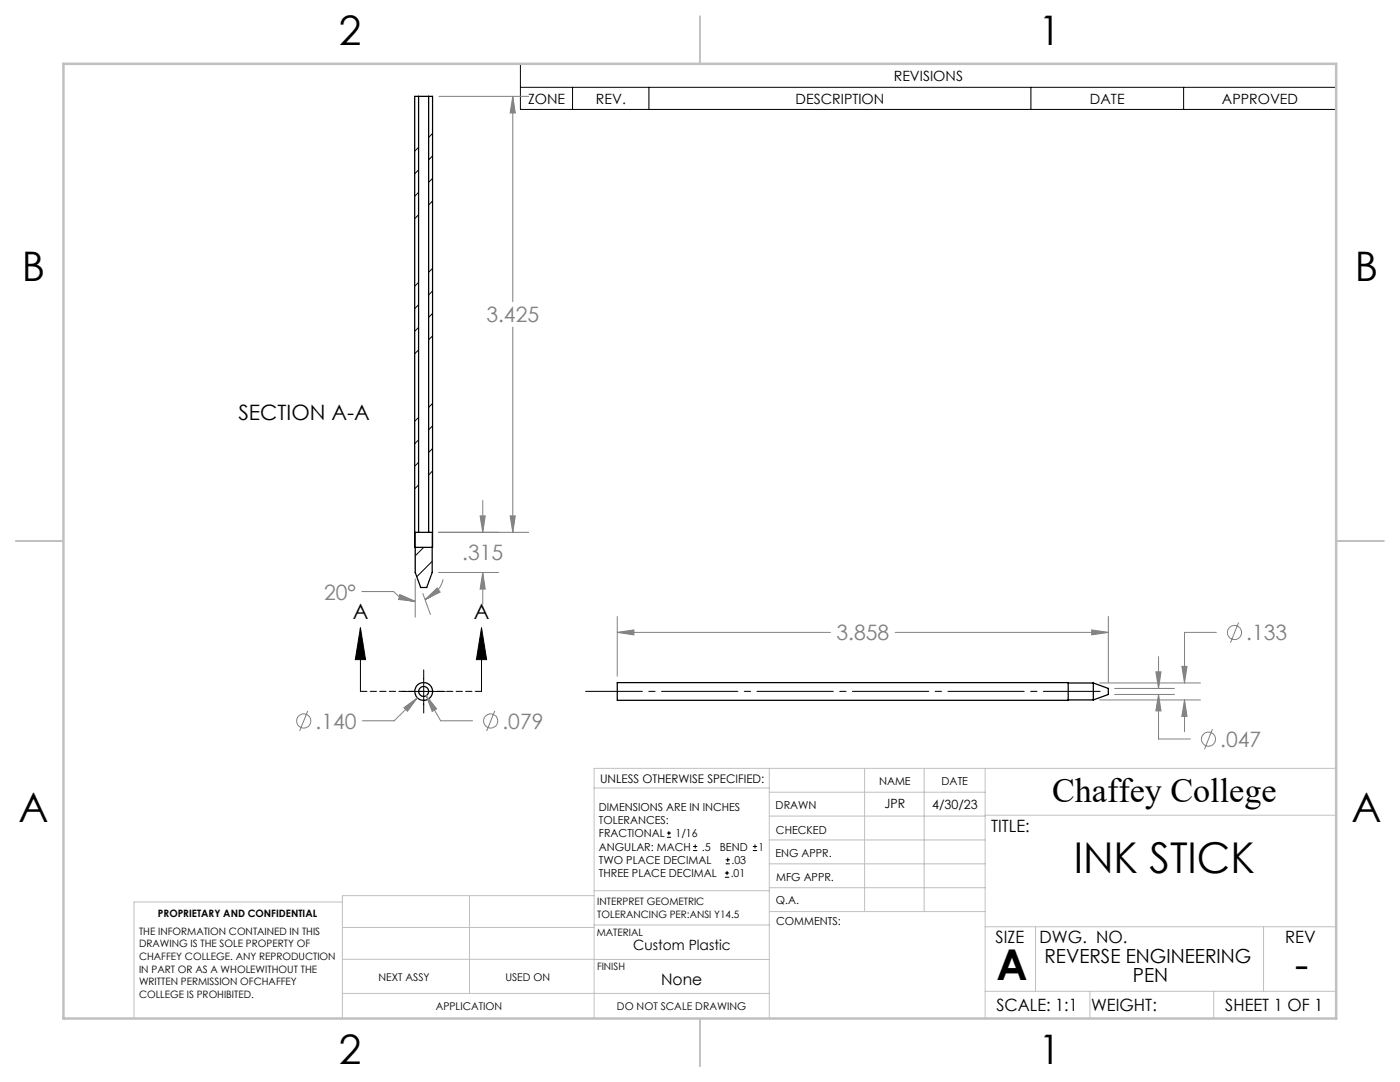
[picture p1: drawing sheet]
<svg xmlns="http://www.w3.org/2000/svg" width="279mm" height="216mm" viewBox="0 0 279 216" stroke-linecap="round" stroke-linejoin="round" font-family="sans-serif">
<g fill="none" stroke="#000" stroke-width=".25">
<path d="M83.5 19.2h2M83.5 19.2h-.7v90M83.5 19.2v87M85.5 19.2h.8v90h-3.4M85.5 19.2v87M82.8 109.2h.1M82.8 106.2h.7M83.5 106.2h2M85.5 106.2h.8v8l-1.1 3h-1.2l-1.1-3v-5M86.3 109.2h.1M123.2 136.2h90v3.5h-90zM213.2 139.7h5"/>
<path d="M213.2 136.3h5M218.2 136.3v3.4M218.2 136.3l3 1.1v1.2l-3 1.1"/>
<circle cx="84.5" cy="138" r="1.78"/>
<circle cx="84.6" cy="138" r=".99"/>
</g>
<g fill="none" stroke="#000" stroke-width=".2">
<path d="M103.9 12.7h162.8v9.1h-162.8zM103.9 17.4h162.8M114.3 17.4v4.4M129.5 17.4v4.4M205.7 17.4v4.4M236.2 17.4v4.4M83.5 29.4l-.7 .8M83.5 33.9l-.7 .8M83.5 38.4l-.7 .8M86.3 26.6l-.8 .8M86.3 31.1l-.8 .8M86.3 35.6l-.8 .8"/>
<path d="M83.5 56.3l-.7 .8M83.5 42.9l-.7 .7M86.3 53.6l-.8 .7M86.3 58.1l-.8 .7M86.3 40.1l-.8 .8M83.5 60.8l-.7 .8M83.5 65.3l-.7 .8M83.5 69.8l-.7 .8M86.3 62.5l-.8 .8M86.3 67l-.8 .8M83.5 83.3l-.7 .8M83.5 87.8l-.7 .7"/>
<path d="M83.5 96.8l-.7 .7M83.5 92.3l-.7 .7M86.3 80.5l-.8 .8M86.3 85l-.8 .8M86.3 89.5l-.8 .8M86.3 94l-.8 .8M84.6 109.2l-1.7 1.7M86.3 112l-3.1 3.1M86.3 107.5h.1M71.9 125.3l1.1 6.3h-2.1zM71.9 125.3v12.7M80.2 138h8.7"/>
<path d="M84.6 133.7v8.6M96.1 125.3l1 6.3h-2zM96.1 125.3v12.7M133.1 167.1h.8M133.1 166.2h.8M133.5 165.8v.9M138.3 169.7h.8M138.3 168.9h.8M138.7 168.5v.8M144.7 175h.8M144.7 174.2h.8M144.8 172.4h.9"/>
<path d="M144.8 171.6h.9M145.1 173.8v.8M145.2 171.1v.9M150.2 169.7h.9M150.2 168.9h.9M150.7 168.5v.8"/>
</g>
<g fill="none" stroke="#808080" stroke-width=".2">
<path d="M87.6 19.2h17.9M102.3 19.2l.5 3.3h-1zM102.3 19.2v41M102.3 65.3v40.9M96.3 99.9v6.3M72.2 118h6.4a5.6 5.6 0 0 0 4.3 2M79.8 118.6l3.1 1.4-3.3-.4zM82.9 115.5v7.7M84.4 118.4l1.5 4.2M84.8 119.6l2.4-2.3 .6 .8zM87.5 114.2h12M87.6 106.2h17.9"/>
<path d="M88.4 115.6a5.7 5.7 0 0 1-3.6 4M95.8 102.9h1l-.5 3.3zM96.3 114.2l.5 3.3h-1zM96.3 114.2v6.4M101.8 102.9h1l-.5 3.3zM83.3 139.2l-4.6 4.6h-6.4M85.1 138.8l2 2.6-.8 .6zM85.1 138.8l2.8 5h6.4M123.2 126.2l3.3-.5v1zM123.2 123v11.9M123.2 126.2h42.5M178.6 126.2h42.6"/>
<path d="M217.9 125.7l3.3 .5-3.3 .5zM219.5 136.3h20.1M219.5 139.7h20.1M221.2 123v13.1M222.5 137.4h11.9M222.5 138.6h11.9M230.7 134.1h1l-.5 3.3zM231.2 138.6l.5 3.3h-1zM231.2 138.6v8.9h6.4M231.2 131v6.4M235.9 133h1l-.5 3.3zM236.4 139.7l.5 3.2h-1z"/>
<path d="M236.4 139.7v6.3M242.7 126.2h-6.3v10.1M247.2 124.2l-1.6 4M61.4 141.9l-1.6 4M80.6 141.2l2.7-2-2 2.7zM98.7 141.9l-1.6 4M242 145.5l-1.6 4"/>
<circle cx="246.4" cy="126.2" r="1.42"/>
<circle cx="60.6" cy="143.9" r="1.4"/>
<circle cx="97.9" cy="143.9" r="1.41"/>
<circle cx="241.2" cy="147.5" r="1.41"/>
</g>
<path d="M116.9 138h102.7" fill="none" stroke="#000" stroke-width=".2" stroke-dasharray="15.2 1.3 1.3 1.3" stroke-dashoffset="3.9"/>
<path d="M96.1 138h-24.1" fill="none" stroke="#000" stroke-width=".2" stroke-dasharray="1.3 .6"/>
<g fill="none" stroke="#c0c0c0" stroke-width=".2">
<path d="M118.6 157.2h34.9M153.5 153.3v49.9M153.5 158.1h43.1M172.5 153.3v28.6M184.4 153.3v28.6M196.6 153.3v49.9M266.7 153.3h-148.1v49.9M68.3 180h-41.6v23.2M93.7 178.7v19.5M118.6 178.7h-50.3v24.5M118.6 177.7h35M153.5 167.6h43.1"/>
<path d="M153.5 162.8h43.1M153.5 172.4h43.1M153.5 177.1h43.1M196.6 162.7h70.1M68.3 198.2h85.2M68.3 191.4l85.2 .1M68.3 185.1h50.3M118.6 184.6h35M153.6 181.9h43M196.6 197.8h70.1M196.6 184.9h70.1M206.7 184.9v12.9"/>
<path d="M217.5 197.8v5.4M242.2 197.8v5.4M252.2 184.9v12.9"/>
</g>
<path d="M139.7 3.2v9.5M3.1 107.9h9.6M266.7 107.9h9.5M139.7 203.2v9.6" fill="none" stroke="#c0c0c0" stroke-width=".25"/>
<path d="M12.7 12.7h254v190.5h-254z" fill="none" stroke="#c0c0c0" stroke-width=".5"/>
<path d="M96.1 125.3l1 6.3h-2zM71.9 125.3l1.1 6.3h-2.1z" fill="#000"/>
<path d="M80.6 141.2l.7 .7 2-2.7zM85.1 138.8l1.2 3.2 .8-.6zM123.2 126.2l3.3-.5v1zM217.9 125.7l3.3 .5-3.3 .5zM230.7 134.1h1l-.5 3.3zM231.2 138.6l.5 3.3h-1zM235.9 133h1l-.5 3.3zM236.4 139.7l.5 3.2h-1zM95.8 102.9h1l-.5 3.3zM96.3 114.2l.5 3.3h-1zM102.3 19.2l.5 3.3h-1zM101.8 102.9h1l-.5 3.3zM79.8 118.6l3.1 1.4-3.3-.4zM84.8 119.6l2.4-2.3 .6 .8z" fill="#808080"/>
<g font-size="8.5">
<text x="214.3" y="174.2">INK STICK</text>
<text x="198.9" y="195.5">A</text>
<text x="258.4" y="195.4">-</text>
</g>
<g font-size="8.1">
<text x="67.6" y="8.9">2</text>
<text x="207.3" y="8.9">1</text>
<text x="4.4" y="56.2">B</text>
<text x="270.4" y="56.2">B</text>
<text x="3.7" y="164.1">A</text>
<text x="269.7" y="164.1">A</text>
<text x="67.6" y="212.4">2</text>
<text x="207.3" y="212.4">1</text>
</g>
<text font-size="6.9" x="210" y="160.1">Chaffey College</text>
<g font-size="4.2" fill="#808080">
<text x="97.1" y="64.3">3.425</text>
<text x="92.2" y="111.8">.315</text>
<text x="64.7" y="119.6">20°</text>
<text x="166.9" y="127.8">3.858</text>
<text x="248.7" y="127.7">.133</text>
<text x="63" y="145.4">.140</text>
<text x="100.3" y="145.4">.079</text>
<text x="243.5" y="149">.047</text>
</g>
<g font-size="4.2">
<text x="47.6" y="83.8">SECTION A-A</text>
<text x="70.4" y="123.5">A</text>
<text x="94.5" y="123.5">A</text>
</g>
<g font-size="3.9">
<text x="208.4" y="192.1">REVERSE ENGINEERING</text>
<text x="226.1" y="196">PEN</text>
</g>
<g font-size="3.4">
<text x="197.8" y="166">TITLE:</text>
<text x="198.7" y="188.1">SIZE</text>
<text x="207.5" y="188.1">DWG. NO.</text>
<text x="256.5" y="188.2">REV</text>
<text x="198.8" y="201.7">SCALE: 1:1</text>
<text x="217.7" y="201.8">WEIGHT:</text>
<text x="244.5" y="201.7">SHEET 1 OF 1</text>
</g>
<text font-size="3.2" x="132" y="196.6">None</text>
<g font-size="2.8">
<text x="178.4" y="16.1">REVISIONS</text>
<text x="105.4" y="20.7">ZONE</text>
<text x="118.9" y="20.7">REV.</text>
<text x="158.8" y="20.7">DESCRIPTION</text>
<text x="217.5" y="20.7">DATE</text>
<text x="243.9" y="20.7">APPROVED</text>
<text x="126.4" y="189.5">Custom Plastic</text>
</g>
<g font-size="2.5">
<text x="176.5" y="161.3">JPR</text>
<text x="186" y="161.4">4/30/23</text>
</g>
<text font-size="2.4" x="119.8" y="156.2">UNLESS OTHERWISE SPECIFIED:</text>
<g font-size="2.2">
<text x="119.5" y="161.8">DIMENSIONS ARE IN INCHES</text>
<text x="154.8" y="161.4">DRAWN</text>
<text x="175.4" y="156.6">NAME</text>
<text x="187.9" y="156.7">DATE</text>
<text x="119.5" y="164.4">TOLERANCES:</text>
<text x="119.5" y="167.1">FRACTIONAL</text>
<text x="134.8" y="167.1">1/16</text>
<text x="154.9" y="166.3">CHECKED</text>
<text x="119.5" y="172.4">TWO PLACE DECIMAL</text>
<text x="119.5" y="169.7">ANGULAR: MACH</text>
<text x="140.1" y="169.7">.5</text>
<text x="143.6" y="169.7">BEND</text>
<text x="146" y="172.4">.03</text>
<text x="151.4" y="169.7">1</text>
<text x="154.8" y="171">ENG APPR.</text>
<text x="119.5" y="175">THREE PLACE DECIMAL</text>
<text x="145.8" y="175">.01</text>
<text x="154.9" y="175.7">MFG APPR.</text>
<text x="154.9" y="180.4">Q.A.</text>
<text x="154.9" y="184.6">COMMENTS:</text>
</g>
<g font-size="2.1">
<text x="75.5" y="195.7">NEXT ASSY</text>
<text x="100.9" y="195.7">USED ON</text>
<text x="86.9" y="201.5">APPLICATION</text>
<text x="123.1" y="201.6">DO NOT SCALE DRAWING</text>
</g>
<g font-size="2">
<text x="31.5" y="182.9">PROPRIETARY AND CONFIDENTIAL</text>
<text x="119.2" y="180.6">INTERPRET GEOMETRIC</text>
<text x="119.2" y="183.1">TOLERANCING PER:ANSI Y14.5</text>
<text x="27.8" y="186.5">THE INFORMATION CONTAINED IN THIS</text>
<text x="27.8" y="189">DRAWING IS THE SOLE PROPERTY OF</text>
<text x="27.8" y="191.6">CHAFFEY COLLEGE. ANY REPRODUCTION</text>
<text x="119.1" y="186.7">MATERIAL</text>
<text x="27.8" y="194.1">IN PART OR AS A WHOLEWITHOUT THE</text>
<text x="27.8" y="196.6">WRITTEN PERMISSION OFCHAFFEY</text>
<text x="119.1" y="193.5">FINISH</text>
<text x="27.8" y="199.1">COLLEGE IS PROHIBITED.</text>
</g>
</svg>
